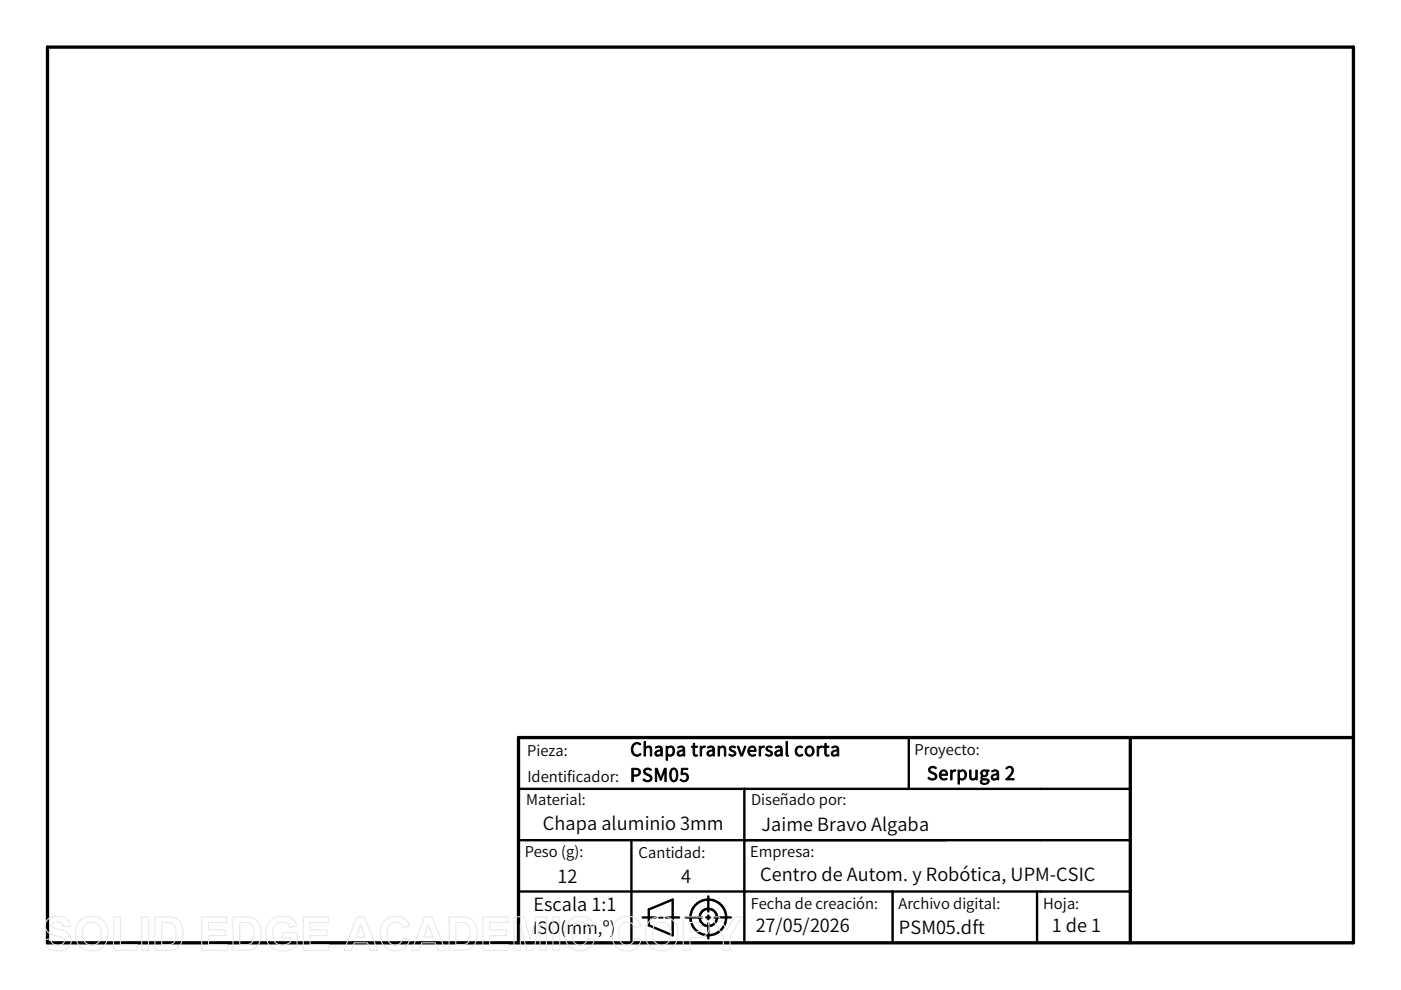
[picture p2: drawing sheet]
<svg xmlns="http://www.w3.org/2000/svg" width="297mm" height="210mm" viewBox="0 0 297 210" stroke-linecap="round" stroke-linejoin="round" font-family="sans-serif">
<path d="M10.1 10h276.9v189.9h-276.9zM239.6 156.4v43.5M287 156.4h-177.1v43.5" fill="none" stroke="#000" stroke-width=".7"/>
<g fill="none" stroke="#000" stroke-width=".51">
<path d="M192.7 156.4v10.9M109.9 167.3h129.7M109.9 178.1h129.7M133.9 178.1v21.8M157.8 167.3v32.6M109.9 189h129.7M136.3 194.5h2.7M137.6 192.8l5-2.1v7.6l-5-2.1zM139.8 194.5h.7M141.2 194.5h2.8M145.4 194.5h3.4M149.7 194.5h.9"/>
<path d="M150.2 190.1v3.2M150.2 194.1v.8M150.2 195.7v3.3M151.5 194.5h3.5M189.2 189v10.9M219.9 189v10.9"/>
<circle cx="150.2" cy="194.5" r="3.8"/>
<circle cx="150.2" cy="194.5" r="1.84"/>
</g>
<g fill="none" stroke="#e6e6e6" stroke-width=".21">
<path d="M10.1 195a3.4 3.4 0 0 1 4.3 .1l.4 .6 .1 .7-1.4 .1a1.43 1.43 0 0 0-2.4-.7v.7l.5 .3a6.2 6.2 0 0 1 3.1 1.3 2.22 2.22 0 0 1 .1 2.4 2.22 2.22 0 0 1-2.1 1.1 2.7 2.7 0 0 1-3.4-2.4l1.4-.1a1.54 1.54 0 0 0 1.3 1.3 1.54 1.54 0 0 0 1.7-1 1.05 1.05 0 0 0-1.1-.8 3.9 3.9 0 0 1-2.9-1.6l-.1-1zM17 195.2a3.6 3.6 0 0 1 4.2-.5 3.6 3.6 0 0 1 1.7 3.8 3.5 3.5 0 0 1-4.1 3.1 3.5 3.5 0 0 1-2.7-4.4l.2-1zM18 196.1a2.01 2.01 0 0 1 2.4-.4 2.01 2.01 0 0 1 1 2.2 1.99 1.99 0 0 1-1.1 2.3 1.99 1.99 0 0 1-2.5-.7 3.6 3.6 0 0 1 .2-3.4zM24.1 194.5h1.4v5.8h3.6v1.2h-5zM30.1 194.4h1.4v7.1h-1.4zM32.8 194.4h2.7a3.1 3.1 0 0 1 3.3 3.6 3 3 0 0 1-3.3 3.5h-2.7zM34.3 195.6a3 3 0 0 1 2.6 .6 3.7 3.7 0 0 1-.3 3.9l-.6 .2h-1.7zM42.8 194.4h5.3v1.2h-3.9v1.6h3.6v1.2h-3.6v1.9h4v1.2h-5.4zM49.4 194.4h2.6a3.1 3.1 0 0 1 3.4 3.6 3 3 0 0 1-3.3 3.5h-2.7zM50.8 195.6a3 3 0 0 1 2.7 .6 3.7 3.7 0 0 1-.3 3.9l-.6 .2h-1.8zM57.2 195.3a3.8 3.8 0 0 1 5.3 0l.4 1-1.4 .3a1.96 1.96 0 0 0-2.4-1 1.96 1.96 0 0 0-1.3 2.3 2.2 2.2 0 0 0 1.2 2.3 2.2 2.2 0 0 0 2.5-.4v-.9h-1.6v-1.2h3.1v2.8a4.2 4.2 0 0 1-6.1-.3 4.4 4.4 0 0 1 .3-4.9zM64.3 194.4h5.3v1.2h-3.9v1.6h3.6v1.2h-3.6v1.9h4v1.2h-5.4z"/>
<path d="M75.7 194.4h1.5l2.9 7.1h-1.6l-.6-1.6h-2.8l-.6 1.6h-1.5zM76.5 196l1 2.7h-2zM81.5 195.2a3.1 3.1 0 0 1 5.3 1.1l-1.4 .4a1.69 1.69 0 0 0-2-1.2 1.69 1.69 0 0 0-1.3 1.9 2.43 2.43 0 0 0 1.4 3 1.64 1.64 0 0 0 1.9-1.5l1.4 .4a3.2 3.2 0 0 1-3.7 2.3 3.2 3.2 0 0 1-2.5-3.6l.2-1.6zM90 194.4h1.6l2.8 7.1h-1.5l-.6-1.6h-2.9l-.6 1.6h-1.5zM90.8 196l1 2.7h-2zM95.2 194.4h2.6a3.1 3.1 0 0 1 3.4 3.6 3 3 0 0 1-3.3 3.5h-2.7zM96.6 195.6a3 3 0 0 1 2.7 .6 3.7 3.7 0 0 1-.3 3.9l-.6 .2h-1.8zM102.4 194.4h5.3v1.2h-3.9v1.6h3.6v1.2h-3.6v1.9h4v1.2h-5.4zM109 194.4h2.1l1.3 4.8 1.3-4.8h2.1v7.1h-1.3v-5.6l-1.4 5.6h-1.4l-1.4-5.6v5.6h-1.3zM117.2 194.4h1.5v7.1h-1.5zM120.7 195.2a3.1 3.1 0 0 1 5.3 1.1l-1.4 .4a1.69 1.69 0 0 0-2-1.2 1.69 1.69 0 0 0-1.3 1.9 2.43 2.43 0 0 0 1.3 3 1.64 1.64 0 0 0 2-1.5l1.4 .4a3.2 3.2 0 0 1-3.7 2.3 3.2 3.2 0 0 1-2.5-3.6l.2-1.6zM130.6 195.2a3.1 3.1 0 0 1 5.3 1.1l-1.4 .4a1.69 1.69 0 0 0-2-1.2 1.69 1.69 0 0 0-1.3 1.9 2.43 2.43 0 0 0 1.4 3 1.64 1.64 0 0 0 1.9-1.5l1.4 .4a3.2 3.2 0 0 1-3.7 2.3 3.2 3.2 0 0 1-2.5-3.6l.2-1.6z"/>
<path d="M137.8 195.2a3.6 3.6 0 0 1 4.2-.5 3.6 3.6 0 0 1 1.7 3.8 3.5 3.5 0 0 1-4.1 3.1 3.5 3.5 0 0 1-2.7-4.4l.3-1zM138.9 196.1a2.01 2.01 0 0 1 2.3-.4 2.01 2.01 0 0 1 1.1 2.2 1.99 1.99 0 0 1-1.2 2.3 1.99 1.99 0 0 1-2.4-.7 3.6 3.6 0 0 1 .2-3.4zM144.9 194.4h2.3a2.73 2.73 0 0 1 2.9 1.1 2.28 2.28 0 0 1-.1 2.4 2.28 2.28 0 0 1-2.3 .9h-1.4v2.7h-1.4zM146.3 195.6a2.93 2.93 0 0 1 2.3 .4 1.05 1.05 0 0 1 .1 1.2 1.05 1.05 0 0 1-1.2 .4h-1.2zM150.7 194.4h1.7l1.7 2.8 1.6-2.8h1.7l-2.6 4.1v3h-1.5v-3z"/>
</g>
<g font-size="3.9">
<text x="133.6" y="160.3">Chapa transversal corta</text>
<text x="133.6" y="165.7">PSM05</text>
<text x="196.5" y="165.4">Serpuga 2</text>
<text x="115.1" y="176">Chapa aluminio 3mm</text>
<text x="161.4" y="176.1">Jaime Bravo Algaba</text>
<text x="118.2" y="187.2">12</text>
<text x="144.4" y="187.2">4</text>
<text x="161.2" y="186.8">Centro de Autom. y Robótica, UPM-CSIC</text>
<text x="113.1" y="193.3">Escala 1:1</text>
<text x="160.2" y="197.7">27/05/2026</text>
<text x="190.6" y="198">PSM05.dft</text>
<text x="223" y="197.6">1 de 1</text>
</g>
<text font-size="3.6" x="112.9" y="197.9">ISO(mm,º)</text>
<g font-size="3.1">
<text x="111.8" y="160.2">Pieza:</text>
<text x="193.9" y="160.1">Proyecto:</text>
<text x="111.8" y="165.7">Identificador:</text>
<text x="111.6" y="170.8">Material:</text>
<text x="159.3" y="170.8">Diseñado por:</text>
<text x="111.2" y="181.7">Peso (g):</text>
<text x="135.4" y="182">Cantidad:</text>
<text x="159" y="181.8">Empresa:</text>
<text x="159.2" y="192.7">Fecha de creación:</text>
<text x="190.5" y="192.7">Archivo digital:</text>
<text x="221.2" y="192.7">Hoja:</text>
</g>
</svg>
